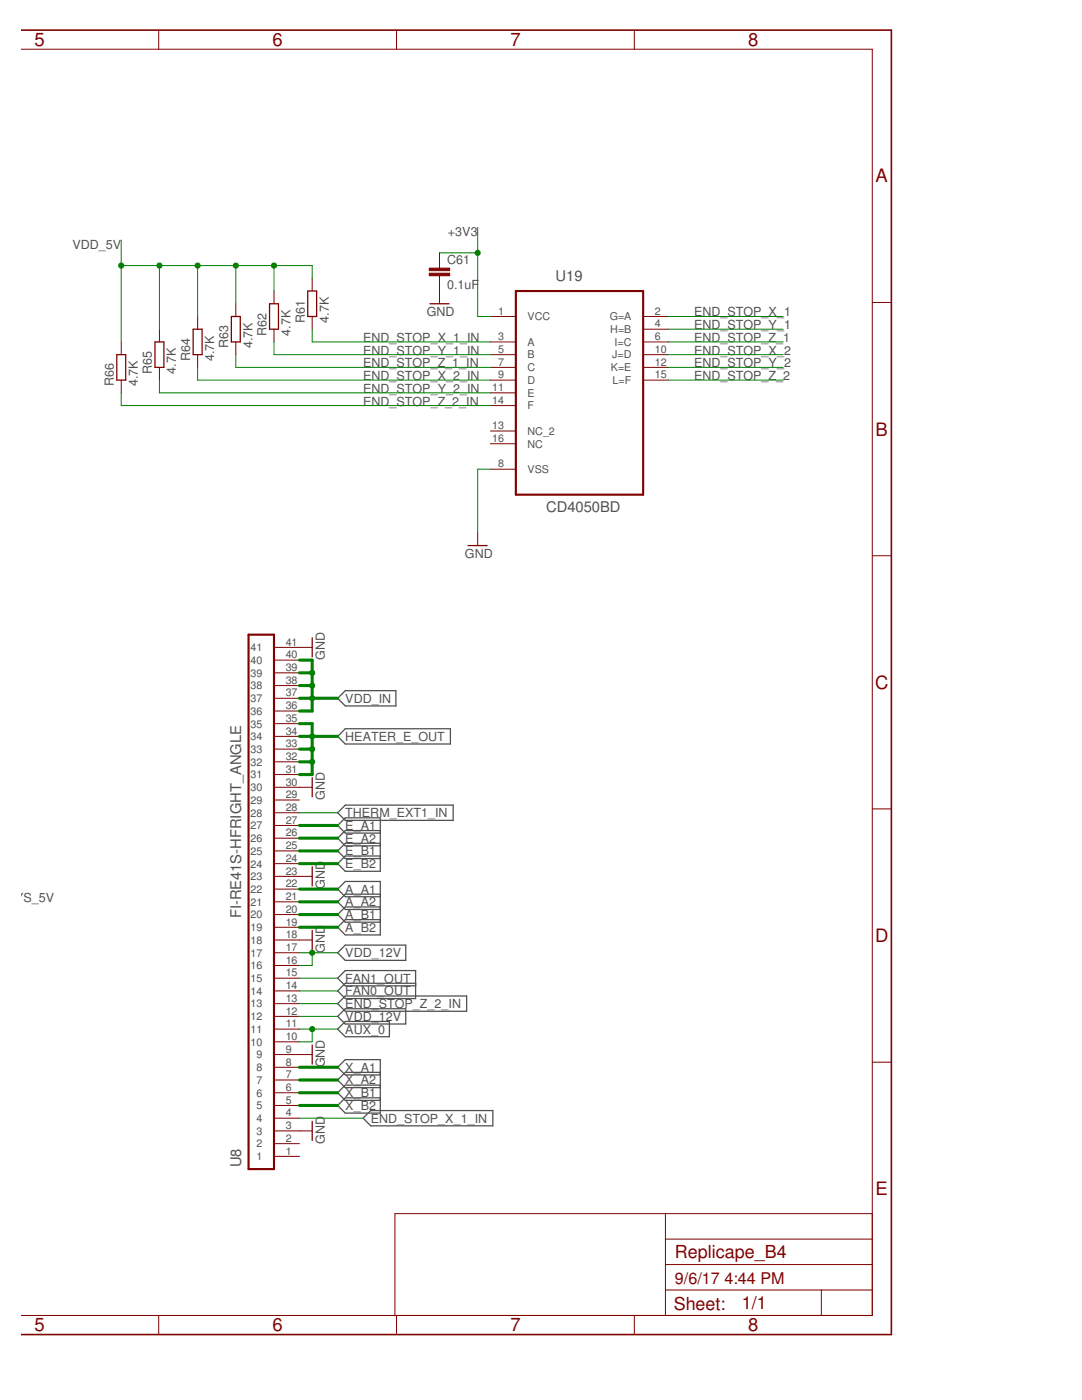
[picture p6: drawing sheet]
<svg xmlns="http://www.w3.org/2000/svg" width="216mm" height="279mm" viewBox="0 0 216 279" stroke-linecap="round" stroke-linejoin="round" font-family="sans-serif">
<g fill="none" stroke="#505050" stroke-width=".25">
<path d="M67.4 139.4l1.5-1.6h10.1v3.1h-10.1zM67.4 147l1.5-1.6h21v3.1h-21zM67.4 162.2l1.5-1.5h21.5v3h-21.5zM75.9 166.3h-7l-1.5-1.6 1.5-1.5h7v10.7h-7l-1.5-1.5 1.5-1.6h7M75.9 179h-7l-1.5-1.6 1.5-1.5h7v10.7h-7l-1.5-1.5 1.5-1.6h7M75.9 165.8h-7l-1.5 1.5 1.5 1.5h7M75.9 168.3h-7l-1.5 1.5 1.5 1.5h7M75.9 178.5h-7l-1.5 1.5 1.5 1.5h7M67.4 190.1l1.5-1.5h12.1v3.1h-12.1zM75.9 181h-7l-1.5 1.5 1.5 1.5h7M82.9 196.2h-14l-1.5 1.6 1.5 1.5h14v-5.6h-14l-1.5 1.5 1.5 1.5h14M67.4 202.8l1.5-1.5h12.1v3.1h-12.1z"/>
<path d="M67.4 200.3l1.5-1.5h24.2v3h-24.2zM67.4 205.4l1.5-1.5h8.8v3h-8.8zM75.9 216.6h-7l-1.5 1.5 1.5 1.5h7M75.9 214.5h-7l-1.5-1.5 1.5-1.5h7v10.6h-7l-1.5-1.5 1.5-1.5h7M75.9 214h-7l-1.5 1.5 1.5 1.6h7M72.5 223.2l1.5-1.6h24.3v3.1h-24.3z"/>
</g>
<g fill="none" stroke="#800000" stroke-width=".2">
<path d="M4.1 9.8h170v252.7h-170M31.7 6v3.8M79.1 6v3.8M126.6 6v3.8M54.7 58.1v2.5M62.3 55.5v2.6M87.7 50.5v3M87.7 55v5.6M24.2 68.2v2.6M24.2 75.9v2.5M31.8 65.7v2.5M31.8 73.3v2.6"/>
<path d="M39.4 63.2v2.5M39.4 70.8v2.5M47.1 60.6v2.6M47.1 68.2v2.6M54.7 65.7v2.5M62.3 63.2v2.5M97.9 63.2h5M97.9 68.2h5M97.9 70.8h5M97.9 73.3h5M97.9 75.9h5M97.9 78.4h5"/>
<path d="M128.3 63.2h5.1M128.3 68.2h5.1M128.3 70.8h5.1M128.3 73.3h5.1M128.3 75.9h5.1M128.3 65.7h5.1M174.1 60.4h3.8M97.9 80.9h5M97.9 86h5M97.9 88.6h5M97.9 93.6h5M95.3 106.3v2.6"/>
<path d="M174.1 110.9h3.8M54.7 139.4h5.1M54.7 136.8h5.1M54.7 134.3h5.1M54.7 131.7h5.1M54.7 129.2h7.6M54.7 159.7h5.1M54.7 157.1h7.6M54.7 154.6h5.1M54.7 152h5.1M54.7 149.5h5.1M54.7 147h5.1"/>
<path d="M54.7 144.4h5.1M54.7 141.9h5.1M54.7 180h5.1M54.7 177.4h5.1M54.7 174.9h7.6M54.7 172.4h5.1M54.7 169.8h5.1M54.7 167.3h5.1M54.7 164.7h5.1M54.7 162.2h5.1M174.1 161.4h3.8M54.7 197.8h5.1"/>
<path d="M54.7 195.2h5.1M54.7 192.7h5.1M54.7 190.1h5.1M54.7 187.6h7.6M54.7 185.1h5.1M54.7 182.5h5.1M54.7 218.1h5.1M54.7 215.5h5.1M54.7 213h5.1M54.7 210.5h7.6M54.7 207.9h5.1M54.7 205.4h5.1"/>
<path d="M54.7 202.8h5.1M54.7 200.3h5.1M174.1 212h3.8M54.7 230.8h5.1M54.7 228.2h5.1M54.7 225.7h7.6M54.7 223.2h5.1M54.7 220.6h5.1M132.8 257.5h41.3M132.8 242.2v20.3M132.8 252.4h41.3M132.8 247.3h41.3"/>
<path d="M163.9 257.5v5M174.1 242.2h-95.3v20.3M31.7 262.5v3.8M79.1 262.5v3.8M126.6 262.5v3.8"/>
</g>
<path d="M4.1 6h173.8v260.3h-173.8" fill="none" stroke="#800000" stroke-width=".32"/>
<path d="M102.9 58.1h25.4v40.6h-25.4zM49.6 126.7h5.1v106.6h-5.1z" fill="none" stroke="#800000" stroke-width=".42"/>
<g fill="none" stroke="#800000" stroke-width=".25">
<path d="M61.4 58.1h1.8v5.1h-1.8zM23.3 70.8h1.8v5.1h-1.8zM30.9 68.2h1.8v5.1h-1.8zM38.5 65.7h1.8v5.1h-1.8zM46.2 63.2h1.7v5h-1.7zM53.8 60.6h1.8v5.1h-1.8zM85.8 60.6h3.8M93.4 108.9h3.8M62.3 127.3v3.8M62.3 155.2v3.8M62.3 173v3.8M62.3 185.7v3.8"/>
<path d="M62.3 208.6v3.8M62.3 223.8v3.8"/>
</g>
<g fill="#800000" stroke="#800000" stroke-width=".2">
<path d="M85.7 54.5h4v.5h-4z"/>
<path d="M85.7 53.5h4v.5h-4z"/>
</g>
<g fill="none" stroke="#008000" stroke-width=".2">
<path d="M24.2 53h38.1v2.5M24.2 47.9v20.3M31.8 53v12.7M39.4 53v10.2M47.1 53v7.6M54.7 53v5.1M87.7 50.5h7.6M95.3 45.4v17.8h2.6M24.2 78.4v2.5h73.7M31.8 75.9v2.5h66.1M39.4 73.3v2.6h58.5M47.1 70.8v2.5h50.8"/>
<path d="M54.7 68.2v2.6h43.2M62.3 65.7v2.5h35.6M133.4 63.2h22.9M133.4 70.8h22.9M133.4 73.3h22.9M133.4 75.9h22.9M133.4 68.2h22.9M133.4 65.7h22.9M97.9 93.6h-2.6v12.7M59.8 162.2h7.6M59.8 195.2h7.6M59.8 190.1h7.6"/>
<path d="M59.8 197.8h7.6M62.3 190.1v2.6h-2.5M59.8 202.8h7.6M59.8 200.3h7.6M59.8 205.4h7.6M62.3 205.4v2.5h-2.5M59.8 223.2h12.7"/>
</g>
<g fill="#008000" stroke="#008000" stroke-width=".2">
<circle cx="62.3" cy="190.1" r=".51"/>
<circle cx="95.3" cy="50.5" r=".51"/>
<circle cx="62.3" cy="134.3" r=".51"/>
<circle cx="62.3" cy="136.8" r=".51"/>
<circle cx="62.3" cy="139.4" r=".51"/>
<circle cx="31.8" cy="53" r=".51"/>
<circle cx="39.4" cy="53" r=".51"/>
<circle cx="47.1" cy="53" r=".51"/>
<circle cx="54.7" cy="53" r=".51"/>
<circle cx="24.2" cy="53" r=".51"/>
<circle cx="62.3" cy="147" r=".51"/>
<circle cx="62.3" cy="149.5" r=".51"/>
<circle cx="62.3" cy="152" r=".51"/>
<circle cx="62.3" cy="205.4" r=".51"/>
</g>
<g fill="none" stroke="#008000" stroke-width=".61">
<path d="M59.8 131.7h2.5v10.2h-2.5M59.8 134.3h2.5M59.8 136.8h2.5M59.8 139.4h7.6M59.8 144.4h2.5v10.2h-2.5M59.8 147h7.6M59.8 149.5h2.5M59.8 152h2.5M59.8 172.4h7.6M59.8 164.7h7.6M59.8 167.3h7.6M59.8 169.8h7.6"/>
<path d="M59.8 180h7.6M59.8 177.4h7.6M59.8 185.1h7.6M59.8 182.5h7.6M59.8 213h7.6M59.8 218.1h7.6M59.8 215.5h7.6M59.8 220.6h7.6"/>
</g>
<g font-size="3.7" fill="#800000">
<text x="6.9" y="9.2">5</text>
<text x="54.4" y="9.2">6</text>
<text x="101.8" y="9.2">7</text>
<text x="149.3" y="9.2">8</text>
<text x="174.7" y="36.4">A</text>
<text x="174.7" y="86.9">B</text>
<text x="174.6" y="137.5">C</text>
<text x="174.6" y="188">D</text>
<text x="174.7" y="238.6">E</text>
<text x="6.9" y="265.7">5</text>
<text x="54.4" y="265.7">6</text>
<text x="101.8" y="265.7">7</text>
<text x="149.3" y="265.7">8</text>
</g>
<g font-size="3.6" fill="#800000">
<text x="134.7" y="251.1">Replicape_B4</text>
<text x="134.4" y="261.4">Sheet:</text>
<text x="148" y="261.3">1/1</text>
</g>
<g font-size="3.2" fill="#800000">
<text x="134.7" y="256.2">9/6/17</text>
<text x="144.5" y="256.2">4:44 PM</text>
</g>
<g font-size="2.9" fill="#505050">
<text x="110.9" y="56.1">U19</text>
<text x="109" y="102.1">CD4050BD</text>
<text x="48.1" y="183.3" transform="rotate(-90 48.1 183.3)">FI-RE41S-HFRIGHT_ANGLE</text>
<text x="48.1" y="233" transform="rotate(-90 48.1 233)">U8</text>
</g>
<g font-size="2.5" fill="#505050">
<text x="89.4" y="47.2">+3V3</text>
<text x="14.5" y="49.7">VDD_5V</text>
<text x="89.2" y="52.6">C61</text>
<text x="89.2" y="57.7">0.1uF</text>
<text x="60.8" y="64.4" transform="rotate(-90 60.8 64.4)">R61</text>
<text x="65.6" y="64.4" transform="rotate(-90 65.6 64.4)">4.7K</text>
<text x="85.2" y="63.2">GND</text>
<text x="138.5" y="65.7">END_STOP_Y_1</text>
<text x="138.5" y="63.2">END_STOP_X_1</text>
<text x="45.6" y="69.5" transform="rotate(-90 45.6 69.5)">R63</text>
<text x="50.4" y="69.5" transform="rotate(-90 50.4 69.5)">4.7K</text>
<text x="53.2" y="67" transform="rotate(-90 53.2 67)">R62</text>
<text x="58" y="67" transform="rotate(-90 58 67)">4.7K</text>
<text x="72.5" y="68.2">END_STOP_X_1_IN</text>
<text x="72.5" y="70.8">END_STOP_Y_1_IN</text>
<text x="138.5" y="70.8">END_STOP_X_2</text>
<text x="138.5" y="68.2">END_STOP_Z_1</text>
<text x="22.7" y="77.1" transform="rotate(-90 22.7 77.1)">R66</text>
<text x="27.5" y="77.1" transform="rotate(-90 27.5 77.1)">4.7K</text>
<text x="30.3" y="74.6" transform="rotate(-90 30.3 74.6)">R65</text>
<text x="35.1" y="74.6" transform="rotate(-90 35.1 74.6)">4.7K</text>
<text x="37.9" y="72" transform="rotate(-90 37.9 72)">R64</text>
<text x="42.7" y="72" transform="rotate(-90 42.7 72)">4.7K</text>
<text x="72.5" y="73.3">END_STOP_Z_1_IN</text>
<text x="72.5" y="75.9">END_STOP_X_2_IN</text>
<text x="138.5" y="73.3">END_STOP_Y_2</text>
<text x="138.5" y="75.9">END_STOP_Z_2</text>
<text x="72.5" y="78.4">END_STOP_Y_2_IN</text>
<text x="72.5" y="80.9">END_STOP_Z_2_IN</text>
<text x="92.8" y="111.4">GND</text>
<text x="64.8" y="131.7" transform="rotate(-90 64.8 131.7)">GND</text>
<text x="68.9" y="140.2">VDD_IN</text>
<text x="68.9" y="147.9">HEATER_E_OUT</text>
<text x="64.8" y="159.7" transform="rotate(-90 64.8 159.7)">GND</text>
<text x="68.9" y="163.1">THERM_EXT1_IN</text>
<text x="68.9" y="165.6">E_A1</text>
<text x="68.9" y="173.3">E_B2</text>
<text x="68.9" y="168.2">E_A2</text>
<text x="68.9" y="170.7">E_B1</text>
<text x="1.3" y="180">SYS_5V</text>
<text x="64.8" y="177.4" transform="rotate(-90 64.8 177.4)">GND</text>
<text x="68.9" y="178.3">A_A1</text>
<text x="68.9" y="186">A_B2</text>
<text x="68.9" y="183.4">A_B1</text>
<text x="68.9" y="180.9">A_A2</text>
<text x="64.8" y="190.1" transform="rotate(-90 64.8 190.1)">GND</text>
<text x="68.9" y="191">VDD_12V</text>
<text x="68.9" y="196.1">FAN1_OUT</text>
<text x="68.9" y="203.7">VDD_12V</text>
<text x="68.9" y="201.2">END_STOP_Z_2_IN</text>
<text x="68.9" y="198.7">FAN0_OUT</text>
<text x="68.9" y="206.3">AUX_0</text>
<text x="64.8" y="213" transform="rotate(-90 64.8 213)">GND</text>
<text x="68.9" y="213.9">X_A1</text>
<text x="68.9" y="221.5">X_B2</text>
<text x="68.9" y="219">X_B1</text>
<text x="68.9" y="216.4">X_A2</text>
<text x="74" y="224.1">END_STOP_X_1_IN</text>
<text x="64.8" y="228.2" transform="rotate(-90 64.8 228.2)">GND</text>
</g>
<g font-size="2.1" fill="#505050">
<text x="99.4" y="62.8">1</text>
<text x="105.3" y="63.9">VCC</text>
<text x="121.7" y="63.9">G=A</text>
<text x="130.7" y="62.8">2</text>
<text x="130.7" y="65.3">4</text>
<text x="99.4" y="67.9">3</text>
<text x="99.4" y="70.4">5</text>
<text x="105.3" y="69">A</text>
<text x="105.3" y="71.5">B</text>
<text x="121.8" y="66.5">H=B</text>
<text x="122.1" y="71.5">J=D</text>
<text x="122.6" y="69">I=C</text>
<text x="130.7" y="67.9">6</text>
<text x="130.7" y="70.4">10</text>
<text x="99.4" y="73">7</text>
<text x="99.4" y="75.5">9</text>
<text x="105.3" y="74.1">C</text>
<text x="105.3" y="76.6">D</text>
<text x="121.9" y="74.1">K=E</text>
<text x="122.2" y="76.6">L=F</text>
<text x="130.7" y="73">12</text>
<text x="130.7" y="75.5">15</text>
<text x="98.2" y="78">11</text>
<text x="98.2" y="80.6">14</text>
<text x="105.3" y="79.2">E</text>
<text x="105.3" y="81.7">F</text>
<text x="98.2" y="85.7">13</text>
<text x="98.2" y="88.2">16</text>
<text x="105.3" y="86.8">NC_2</text>
<text x="105.3" y="89.3">NC</text>
<text x="99.4" y="93.3">8</text>
<text x="105.3" y="94.4">VSS</text>
<text x="50" y="130">41</text>
<text x="57" y="131.4">40</text>
<text x="57" y="128.8">41</text>
<text x="50" y="137.6">38</text>
<text x="50" y="135">39</text>
<text x="50" y="132.5">40</text>
<text x="57" y="136.5">38</text>
<text x="57" y="133.9">39</text>
<text x="50" y="142.7">36</text>
<text x="50" y="140.1">37</text>
<text x="57" y="141.5">36</text>
<text x="57" y="139">37</text>
<text x="50" y="147.7">34</text>
<text x="50" y="145.2">35</text>
<text x="57" y="149.2">33</text>
<text x="57" y="146.6">34</text>
<text x="57" y="144.1">35</text>
<text x="50" y="155.4">31</text>
<text x="50" y="152.8">32</text>
<text x="50" y="150.3">33</text>
<text x="57" y="154.2">31</text>
<text x="57" y="151.7">32</text>
<text x="50" y="160.4">29</text>
<text x="50" y="157.9">30</text>
<text x="57" y="161.9">28</text>
<text x="57" y="159.3">29</text>
<text x="57" y="156.8">30</text>
<text x="50" y="165.5">27</text>
<text x="50" y="163">28</text>
<text x="57" y="166.9">26</text>
<text x="57" y="164.4">27</text>
<text x="50" y="173.1">24</text>
<text x="50" y="170.6">25</text>
<text x="50" y="168.1">26</text>
<text x="57" y="172">24</text>
<text x="57" y="169.5">25</text>
<text x="50" y="178.2">22</text>
<text x="50" y="175.7">23</text>
<text x="57" y="179.6">21</text>
<text x="57" y="177.1">22</text>
<text x="57" y="174.6">23</text>
<text x="50" y="185.8">19</text>
<text x="50" y="183.3">20</text>
<text x="50" y="180.7">21</text>
<text x="57" y="184.7">19</text>
<text x="57" y="182.2">20</text>
<text x="50" y="190.9">17</text>
<text x="50" y="188.4">18</text>
<text x="57" y="189.8">17</text>
<text x="57" y="187.3">18</text>
<text x="50" y="196">15</text>
<text x="50" y="193.4">16</text>
<text x="57" y="197.4">14</text>
<text x="57" y="194.9">15</text>
<text x="57" y="192.3">16</text>
<text x="50" y="203.6">12</text>
<text x="50" y="201.1">13</text>
<text x="50" y="198.5">14</text>
<text x="57" y="202.5">12</text>
<text x="57" y="200">13</text>
<text x="50" y="208.7">10</text>
<text x="50" y="206.1">11</text>
<text x="57" y="207.6">10</text>
<text x="57" y="205">11</text>
<text x="51.2" y="213.8">8</text>
<text x="51.2" y="211.2">9</text>
<text x="57" y="215.2">7</text>
<text x="57" y="212.6">8</text>
<text x="57" y="210.1">9</text>
<text x="51.2" y="221.4">5</text>
<text x="51.2" y="218.8">6</text>
<text x="51.2" y="216.3">7</text>
<text x="57" y="220.3">5</text>
<text x="57" y="217.7">6</text>
<text x="51.2" y="226.5">3</text>
<text x="51.2" y="223.9">4</text>
<text x="57" y="227.9">2</text>
<text x="57" y="225.3">3</text>
<text x="57" y="222.8">4</text>
<text x="51.2" y="231.5">1</text>
<text x="51.2" y="229">2</text>
<text x="57" y="230.4">1</text>
</g>
</svg>
